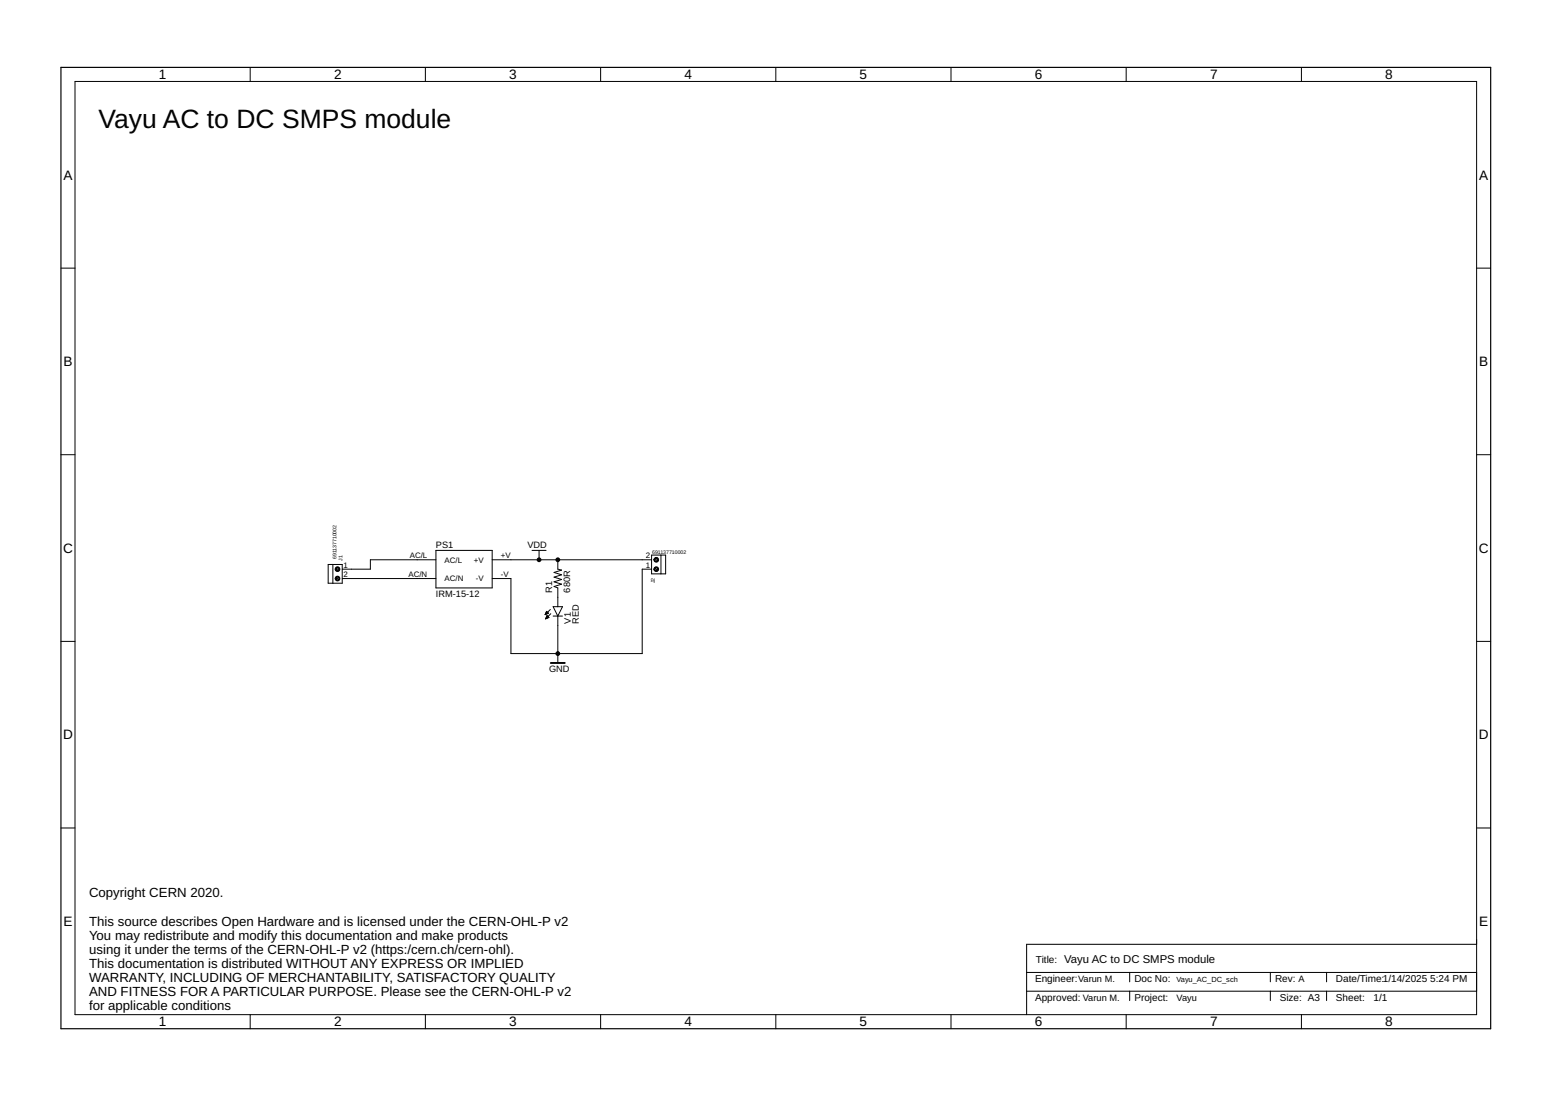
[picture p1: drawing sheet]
<svg xmlns="http://www.w3.org/2000/svg" width="420mm" height="297mm" viewBox="0 0 420 297" stroke-linecap="round" stroke-linejoin="round" font-family="sans-serif">
<g fill="none" stroke="#000" stroke-width=".27">
<path d="M67.8 18.2v3.9M115.2 18.2v3.9M162.7 18.2v3.9M210.2 18.2v3.9M257.6 18.2v3.9M305.1 18.2v3.9M352.6 18.2v3.9M20.3 22.1h379.7v252.6h-379.7zM16.5 72.6h3.8M400 72.6h3.8M16.5 123.1h3.8M400 123.1h3.8"/>
<path d="M88.9 152.8h3.8v5.1h-3.8zM90.2 152.8v5.1M91.2 153.9l.5 .5M91.2 156.4l.5 .5M92.7 156.7h25.4M118.1 149h15.2v10.2h-15.2zM118.1 151.6h-17.8v2.5h-7.6M133.3 151.6h43.2M144.1 149h3.8M146 149v2.6M151.1 151.6v2.5l1 .3-2 .6 2 .6-2 .7 2 .6-2 .6 2 .7-2 .6 1 .4v5.1M176.5 154.1h-2.5v22.9h-35.6v-20.3h-5.1"/>
<path d="M176.5 150.3h3.8v5.1h-3.8zM177.5 153.9l.5 .5M177.5 151.3l.5 .5M179 150.3v5.1M16.5 173.7h3.8M147.7 166.4h.1M147.8 166.2h.3M147.8 166.1h.6M147.9 166h.6M147.9 167.4h.2M147.9 165.9h.5M147.9 167.3h.5"/>
<path d="M148 165.8h.3M148 167.2h.7M148 165.7h.2M148 167.1h.6M148.1 165.5l.5 .6-.9 .3zM148.1 167h.4M148.1 166.9h.3M148.2 166.7h.1M148.2 166.7l.5 .5-.9 .4zM149.1 165l-1.4 1.4M149.2 166.2l-1.4 1.4M149.8 164.3h2.6l-1.3 2.5z"/>
<path d="M149.8 166.8h2.6M151.1 166.8v12.7M400 173.7h3.8M16.5 224.2h3.8M400 224.2h3.8M400 255.7h-121.9v19M67.8 274.7v3.9M115.2 274.7v3.9M162.7 274.7v3.9M210.2 274.7v3.9M257.6 274.7v3.9M278.1 268.4h121.9"/>
<path d="M278.1 263.3h121.9M305.1 274.7v3.9M306 263.3v2.6M306 268.4v2.5M344.1 263.3v2.6M344.1 268.4v2.5M352.6 274.7v3.9M359.4 263.3v2.6M359.4 268.4v2.5"/>
</g>
<g fill="#000" stroke="#000" stroke-width=".27">
<path d="M91 153.7a.63 .63 0 0 1 1 .1 .63 .63 0 0 1-.4 .9 .63 .63 0 0 1-.8-.6h.3a.38 .38 0 0 1 .5-.3 .38 .38 0 0 1 .1 .6 .38 .38 0 0 1-.6-.1l-.3-.2z" fill-rule="evenodd"/>
<path d="M91 156.2a.63 .63 0 0 1 1 .1 .63 .63 0 0 1-.4 .9 .63 .63 0 0 1-.8-.5h.3a.38 .38 0 0 1 .5-.4 .38 .38 0 0 1 .1 .7 .38 .38 0 0 1-.6-.2l-.3-.1z" fill-rule="evenodd"/>
<path d="M177.3 153.7a.64 .64 0 0 1 1 .1 .64 .64 0 0 1-.4 .9 .64 .64 0 0 1-.8-.6h.3a.39 .39 0 0 1 .6-.3 .39 .39 0 0 1 0 .6 .39 .39 0 0 1-.6-.1l-.3-.2z" fill-rule="evenodd"/>
<path d="M177.3 151.1a.64 .64 0 0 1 1 .2 .64 .64 0 0 1-.4 .9 .64 .64 0 0 1-.8-.6h.3a.39 .39 0 0 1 .6-.4 .39 .39 0 0 1 0 .7 .39 .39 0 0 1-.6-.2l-.3-.1z" fill-rule="evenodd"/>
<circle cx="146" cy="151.6" r=".51"/>
<circle cx="151.1" cy="151.6" r=".51"/>
<circle cx="151.1" cy="177" r=".51"/>
</g>
<path d="M16.5 18.2h387.3v260.4h-387.3z" fill="none" stroke="#000" stroke-width=".32"/>
<path d="M149.2 179.5h3.8" fill="none" stroke="#000" stroke-width=".51"/>
<text font-size="7.2" x="26.7" y="34.8">Vayu AC to DC SMPS module</text>
<g font-size="3.7">
<text x="43" y="21.4">1</text>
<text x="90.5" y="21.4">2</text>
<text x="138" y="21.4">3</text>
<text x="185.4" y="21.4">4</text>
<text x="232.9" y="21.4">5</text>
<text x="280.3" y="21.4">6</text>
<text x="327.8" y="21.4">7</text>
<text x="375.3" y="21.4">8</text>
<text x="17.2" y="48.6">A</text>
<text x="400.7" y="48.6">A</text>
<text x="17.2" y="99.2">B</text>
<text x="400.7" y="99.2">B</text>
<text x="17.1" y="149.7">C</text>
<text x="400.6" y="149.7">C</text>
<text x="17.1" y="200.2">D</text>
<text x="400.6" y="200.2">D</text>
<text x="17.2" y="250.8">E</text>
<text x="400.7" y="250.8">E</text>
<text x="43" y="277.9">1</text>
<text x="90.5" y="277.9">2</text>
<text x="138" y="277.9">3</text>
<text x="185.4" y="277.9">4</text>
<text x="232.9" y="277.9">5</text>
<text x="280.3" y="277.9">6</text>
<text x="327.8" y="277.9">7</text>
<text x="375.3" y="277.9">8</text>
</g>
<g font-size="3.6">
<text x="24.1" y="243">Copyright CERN 2020.</text>
<text x="24.1" y="250.6">This source describes Open Hardware and is licensed under the CERN-OHL-P v2</text>
<text x="24.1" y="254.4">You may redistribute and modify this documentation and make products</text>
<text x="24.1" y="258.2">using it under the terms of the CERN-OHL-P v2 (https:/cern.ch/cern-ohl).</text>
<text x="24.1" y="262">This documentation is distributed WITHOUT ANY EXPRESS OR IMPLIED</text>
<text x="24.1" y="265.9">WARRANTY, INCLUDING OF MERCHANTABILITY, SATISFACTORY QUALITY</text>
<text x="24.1" y="269.7">AND FITNESS FOR A PARTICULAR PURPOSE. Please see the CERN-OHL-P v2</text>
<text x="24.1" y="273.5">for applicable conditions</text>
</g>
<g font-size="2.7">
<text x="280.6" y="260.8">Title: Vayu AC to DC SMPS module</text>
<text x="280.4" y="266">Engineer:Varun M.</text>
<text x="307.3" y="265.9">Doc No:</text>
<text x="345.4" y="265.9">Rev: A</text>
<text x="361.9" y="265.9">Date/Time:1/14/2025</text>
<text x="387.4" y="265.9">5:24 PM</text>
<text x="280.4" y="271.1">Approved: Varun M.</text>
<text x="307.3" y="270.9">Project:</text>
<text x="346.7" y="270.9">Size: A3</text>
<text x="361.9" y="270.9">Sheet:</text>
<text x="372.1" y="270.9">1/1</text>
</g>
<g font-size="2.5">
<text x="118.1" y="148.3">PS1</text>
<text x="142.9" y="148.4">VDD</text>
<text x="118.1" y="161.7">IRM-15-12</text>
<text x="149.6" y="160.5" transform="rotate(-90 149.6 160.5)">R1</text>
<text x="154.4" y="160.5" transform="rotate(-90 154.4 160.5)">680R</text>
<text x="154.7" y="168.8" transform="rotate(-90 154.7 168.8)">V1</text>
<text x="156.8" y="168.8" transform="rotate(-90 156.8 168.8)">RED</text>
<text x="148.7" y="181.9">GND</text>
<text x="318.7" y="270.9">Vayu</text>
</g>
<g font-size="2.1">
<text x="93.1" y="153.8">1</text>
<text x="111" y="151.2">AC/L</text>
<text x="120.4" y="152.3">AC/L</text>
<text x="128.3" y="152.3">+V</text>
<text x="135.7" y="151.2">+V</text>
<text x="175" y="153.8">1</text>
<text x="175" y="151.2">2</text>
<text x="93.1" y="156.3">2</text>
<text x="110.7" y="156.3">AC/N</text>
<text x="120.4" y="157.4">AC/N</text>
<text x="128.9" y="157.4">-V</text>
<text x="135.7" y="156.3">-V</text>
</g>
<text font-size="2" x="318.7" y="265.9">Vayu_AC_DC_sch</text>
<g font-size="1.4">
<text x="91.1" y="151.4" transform="rotate(-90 91.1 151.4)">691137710002</text>
<text x="92.8" y="151.8" transform="rotate(-90 92.8 151.8)">J1</text>
<text x="176.7" y="150">691137710002</text>
<text x="177.4" y="158" transform="rotate(-90 177.4 158)">J2</text>
</g>
</svg>
